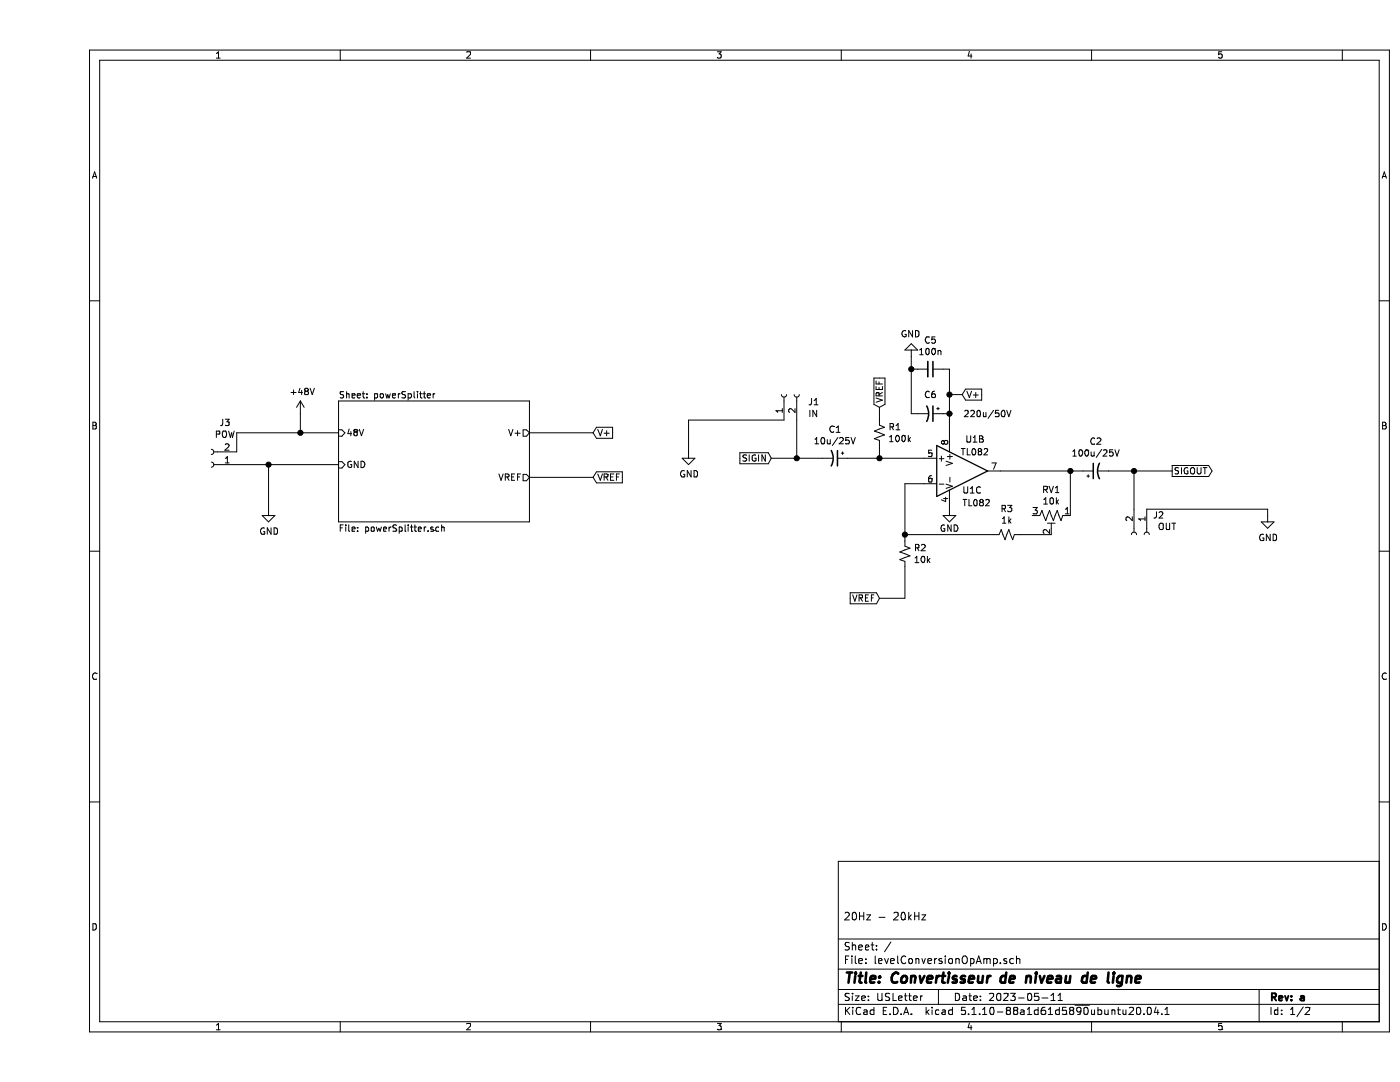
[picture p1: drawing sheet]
EESchema Schematic File Version 4
EELAYER 30 0
EELAYER END
$Descr USLetter 11000 8500
encoding utf-8
Sheet 1 2
Title "Convertisseur de niveau de ligne"
Date "2023-05-11"
Rev "a"
Comp ""
Comment1 "20Hz - 20kHz"
Comment2 ""
Comment3 ""
Comment4 ""
$EndDescr
$Comp
L power:+48V #PWR01
U 1 1
P 2050 3250
F 0 "#PWR01" H 2050 3100 50  0001 C CNN
F 1 "+48V" H 2065 3423 50  0000 C CNN
F 2 "" H 2050 3250 50  0001 C CNN
F 3 "" H 2050 3250 50  0001 C CNN
	1    2050 3250
	1    0    0    -1  
$EndComp
Wire Wire Line
	2050 3250 2050 3400
Wire Wire Line
	2050 3400 2350 3400
$Comp
L power:GND #PWR02
U 1 1
P 1800 4000
F 0 "#PWR02" H 1800 3750 50  0001 C CNN
F 1 "GND" H 1805 3827 50  0000 C CNN
F 2 "" H 1800 4000 50  0001 C CNN
F 3 "" H 1800 4000 50  0001 C CNN
	1    1800 4000
	1    0    0    -1  
$EndComp
Text GLabel 4350 3750 2    50   Input ~ 0
VREF
Wire Wire Line
	4350 3750 3850 3750
Text GLabel 4350 3400 2    50   Input ~ 0
V+
Wire Wire Line
	4350 3400 3850 3400
$Sheet
S 2350 3150 1500 950 
U 64474AC4
F0 "powerSplitter" 50
F1 "powerSplitter.sch" 50
F2 "48V" I L 2350 3400 50 
F3 "GND" I L 2350 3650 50 
F4 "VREF" O R 3850 3750 50 
F5 "V+" O R 3850 3400 50 
$EndSheet
Text GLabel 6600 3200 1    50   Input ~ 0
VREF
Text GLabel 7250 3100 2    50   Input ~ 0
V+
Wire Wire Line
	7250 3100 7150 3100
Wire Wire Line
	7150 3100 7150 3250
$Comp
L power:GND #PWR04
U 1 1
P 7150 4000
F 0 "#PWR04" H 7150 3750 50  0001 C CNN
F 1 "GND" H 7150 3850 50  0000 C CNN
F 2 "" H 7150 4000 50  0001 C CNN
F 3 "" H 7150 4000 50  0001 C CNN
	1    7150 4000
	1    0    0    -1  
$EndComp
Wire Wire Line
	6600 3200 6600 3300
$Comp
L Device:R_Small_US R3
U 1 1
P 7600 4200
F 0 "R3" V 7395 4200 50  0000 C CNN
F 1 "1k" V 7486 4200 50  0000 C CNN
F 2 "Resistor_THT:R_Axial_DIN0207_L6.3mm_D2.5mm_P7.62mm_Horizontal" H 7600 4200 50  0001 C CNN
F 3 "~" H 7600 4200 50  0001 C CNN
	1    7600 4200
	0    1    1    0   
$EndComp
Text GLabel 5750 3600 0    50   Input ~ 0
SIGIN
$Comp
L Device:CP1_Small C2
U 1 1
P 8300 3700
F 0 "C2" V 8528 3700 50  0000 C CNN
F 1 "100u/25V" V 8437 3700 50  0000 C CNN
F 2 "Capacitor_THT:CP_Radial_D7.5mm_P2.50mm" H 8300 3700 50  0001 C CNN
F 3 "~" H 8300 3700 50  0001 C CNN
	1    8300 3700
	0    -1   -1   0   
$EndComp
Text GLabel 8900 3700 2    50   Output ~ 0
SIGOUT
$Comp
L Amplifier_Operational:TL082 U1
U 3 1
P 7250 3700
F 0 "U1" H 7250 3550 50  0000 L CNN
F 1 "TL082" H 7250 3450 50  0000 L CNN
F 2 "" H 7250 3700 50  0001 C CNN
F 3 "http://www.ti.com/lit/ds/symlink/tl081.pdf" H 7250 3700 50  0001 C CNN
	3    7250 3700
	1    0    0    -1  
$EndComp
$Comp
L Device:CP1_Small C6
U 1 1
P 7000 3250
F 0 "C6" V 6850 3250 50  0000 C CNN
F 1 "220u/50V" V 7000 3700 50  0000 C CNN
F 2 "Capacitor_THT:CP_Radial_D7.5mm_P2.50mm" H 7000 3250 50  0001 C CNN
F 3 "~" H 7000 3250 50  0001 C CNN
	1    7000 3250
	0    1    1    0   
$EndComp
Wire Wire Line
	7100 3250 7150 3250
Connection ~ 7150 3250
Wire Wire Line
	7150 3250 7150 3400
$Comp
L power:GND #PWR05
U 1 1
P 6850 2800
F 0 "#PWR05" H 6850 2550 50  0001 C CNN
F 1 "GND" H 6855 2627 50  0000 C CNN
F 2 "" H 6850 2800 50  0001 C CNN
F 3 "" H 6850 2800 50  0001 C CNN
	1    6850 2800
	-1   0    0    1   
$EndComp
Wire Wire Line
	6850 2800 6850 2900
Wire Wire Line
	6850 3250 6900 3250
$Comp
L Device:C_Small C5
U 1 1
P 7000 2900
F 0 "C5" V 6771 2900 50  0000 C CNN
F 1 "100n" V 6862 2900 50  0000 C CNN
F 2 "Capacitor_THT:C_Disc_D12.5mm_W5.0mm_P7.50mm" H 7000 2900 50  0001 C CNN
F 3 "~" H 7000 2900 50  0001 C CNN
	1    7000 2900
	0    1    1    0   
$EndComp
Wire Wire Line
	7100 2900 7150 2900
Wire Wire Line
	7150 2900 7150 3100
Connection ~ 7150 3100
Wire Wire Line
	6900 2900 6850 2900
Connection ~ 6850 2900
Wire Wire Line
	6850 2900 6850 3250
Wire Wire Line
	8100 4050 8100 3700
$Comp
L Device:R_POT_TRIM_US RV1
U 1 1
P 7950 4050
F 0 "RV1" V 7745 4050 50  0000 C CNN
F 1 "10k" V 7836 4050 50  0000 C CNN
F 2 "Potentiometer_THT:Potentiometer_ACP_CA14-H2,5_Horizontal" H 7950 4050 50  0001 C CNN
F 3 "~" H 7950 4050 50  0001 C CNN
	1    7950 4050
	0    1    1    0   
$EndComp
Wire Wire Line
	7700 4200 7950 4200
Wire Wire Line
	6600 4700 6800 4700
Text GLabel 6600 4700 0    50   Input ~ 0
VREF
$Comp
L Amplifier_Operational:TL082 U1
U 2 1
P 7250 3700
F 0 "U1" H 7350 3950 50  0000 C CNN
F 1 "TL082" H 7350 3850 50  0000 C CNN
F 2 "" H 7250 3700 50  0001 C CNN
F 3 "http://www.ti.com/lit/ds/symlink/tl081.pdf" H 7250 3700 50  0001 C CNN
	2    7250 3700
	1    0    0    -1  
$EndComp
Wire Wire Line
	7500 4200 6800 4200
Wire Wire Line
	6800 3800 6800 4200
Wire Wire Line
	6950 3800 6800 3800
$Comp
L Device:R_Small_US R2
U 1 1
P 6800 4350
F 0 "R2" H 6868 4396 50  0000 L CNN
F 1 "10k" H 6868 4305 50  0000 L CNN
F 2 "Resistor_THT:R_Axial_DIN0207_L6.3mm_D2.5mm_P7.62mm_Horizontal" H 6800 4350 50  0001 C CNN
F 3 "~" H 6800 4350 50  0001 C CNN
	1    6800 4350
	1    0    0    -1  
$EndComp
Connection ~ 6600 3600
Wire Wire Line
	6350 3600 6600 3600
$Comp
L Device:CP1_Small C1
U 1 1
P 6250 3600
F 0 "C1" V 6022 3600 50  0000 C CNN
F 1 "10u/25V" V 6113 3600 50  0000 C CNN
F 2 "Capacitor_THT:CP_Radial_D7.5mm_P2.50mm" H 6250 3600 50  0001 C CNN
F 3 "~" H 6250 3600 50  0001 C CNN
	1    6250 3600
	0    1    1    0   
$EndComp
Wire Wire Line
	6600 3600 6950 3600
Wire Wire Line
	6600 3500 6600 3600
$Comp
L Device:R_Small_US R1
U 1 1
P 6600 3400
F 0 "R1" H 6668 3446 50  0000 L CNN
F 1 "100k" H 6668 3355 50  0000 L CNN
F 2 "Resistor_THT:R_Axial_DIN0207_L6.3mm_D2.5mm_P7.62mm_Horizontal" H 6600 3400 50  0001 C CNN
F 3 "~" H 6600 3400 50  0001 C CNN
	1    6600 3400
	1    0    0    -1  
$EndComp
$Comp
L Connector:Conn_01x02_Female J1
U 1 1
P 5850 3100
F 0 "J1" V 5788 2912 50  0000 R CNN
F 1 "IN" V 5697 2912 50  0000 R CNN
F 2 "TerminalBlock:TerminalBlock_Altech_AK300-2_P5.00mm" H 5850 3100 50  0001 C CNN
F 3 "~" H 5850 3100 50  0001 C CNN
	1    5850 3100
	0    -1   -1   0   
$EndComp
Wire Wire Line
	5950 3300 5950 3600
Wire Wire Line
	5950 3600 5750 3600
Wire Wire Line
	5950 3600 6150 3600
Connection ~ 5950 3600
$Comp
L power:GND #PWR03
U 1 1
P 5100 3550
F 0 "#PWR03" H 5100 3300 50  0001 C CNN
F 1 "GND" H 5105 3377 50  0000 C CNN
F 2 "" H 5100 3550 50  0001 C CNN
F 3 "" H 5100 3550 50  0001 C CNN
	1    5100 3550
	1    0    0    -1  
$EndComp
Wire Wire Line
	5100 3550 5100 3300
Wire Wire Line
	5100 3300 5850 3300
$Comp
L Connector:Conn_01x02_Female J2
U 1 1
P 8700 4200
F 0 "J2" V 8546 4248 50  0000 L CNN
F 1 " OUT" V 8637 4248 50  0000 L CNN
F 2 "TerminalBlock:TerminalBlock_Altech_AK300-2_P5.00mm" H 8700 4200 50  0001 C CNN
F 3 "~" H 8700 4200 50  0001 C CNN
	1    8700 4200
	0    1    1    0   
$EndComp
Wire Wire Line
	8400 3700 8600 3700
Wire Wire Line
	8600 3700 8600 4000
Wire Wire Line
	8600 3700 8900 3700
Connection ~ 8600 3700
$Comp
L power:GND #PWR06
U 1 1
P 9650 4050
F 0 "#PWR06" H 9650 3800 50  0001 C CNN
F 1 "GND" H 9655 3877 50  0000 C CNN
F 2 "" H 9650 4050 50  0001 C CNN
F 3 "" H 9650 4050 50  0001 C CNN
	1    9650 4050
	1    0    0    -1  
$EndComp
Wire Wire Line
	9650 4050 9650 4000
Wire Wire Line
	9650 4000 8700 4000
Wire Wire Line
	7550 3700 8100 3700
Wire Wire Line
	6800 4200 6800 4250
Connection ~ 6800 4200
Wire Wire Line
	6800 4450 6800 4700
Connection ~ 8100 3700
Wire Wire Line
	8100 3700 8200 3700
$Comp
L Connector:Conn_01x02_Female J3
U 1 1
P 1350 3650
F 0 "J3" H 1242 3325 50  0000 C CNN
F 1 "POW" H 1242 3416 50  0000 C CNN
F 2 "TerminalBlock:TerminalBlock_Altech_AK300-2_P5.00mm" H 1350 3650 50  0001 C CNN
F 3 "~" H 1350 3650 50  0001 C CNN
	1    1350 3650
	-1   0    0    1   
$EndComp
Wire Wire Line
	1550 3650 1800 3650
Wire Wire Line
	1800 3650 1800 4000
Connection ~ 1800 3650
Wire Wire Line
	1800 3650 2350 3650
Wire Wire Line
	1550 3550 1550 3400
Wire Wire Line
	1550 3400 2050 3400
Connection ~ 2050 3400
$EndSCHEMATC
